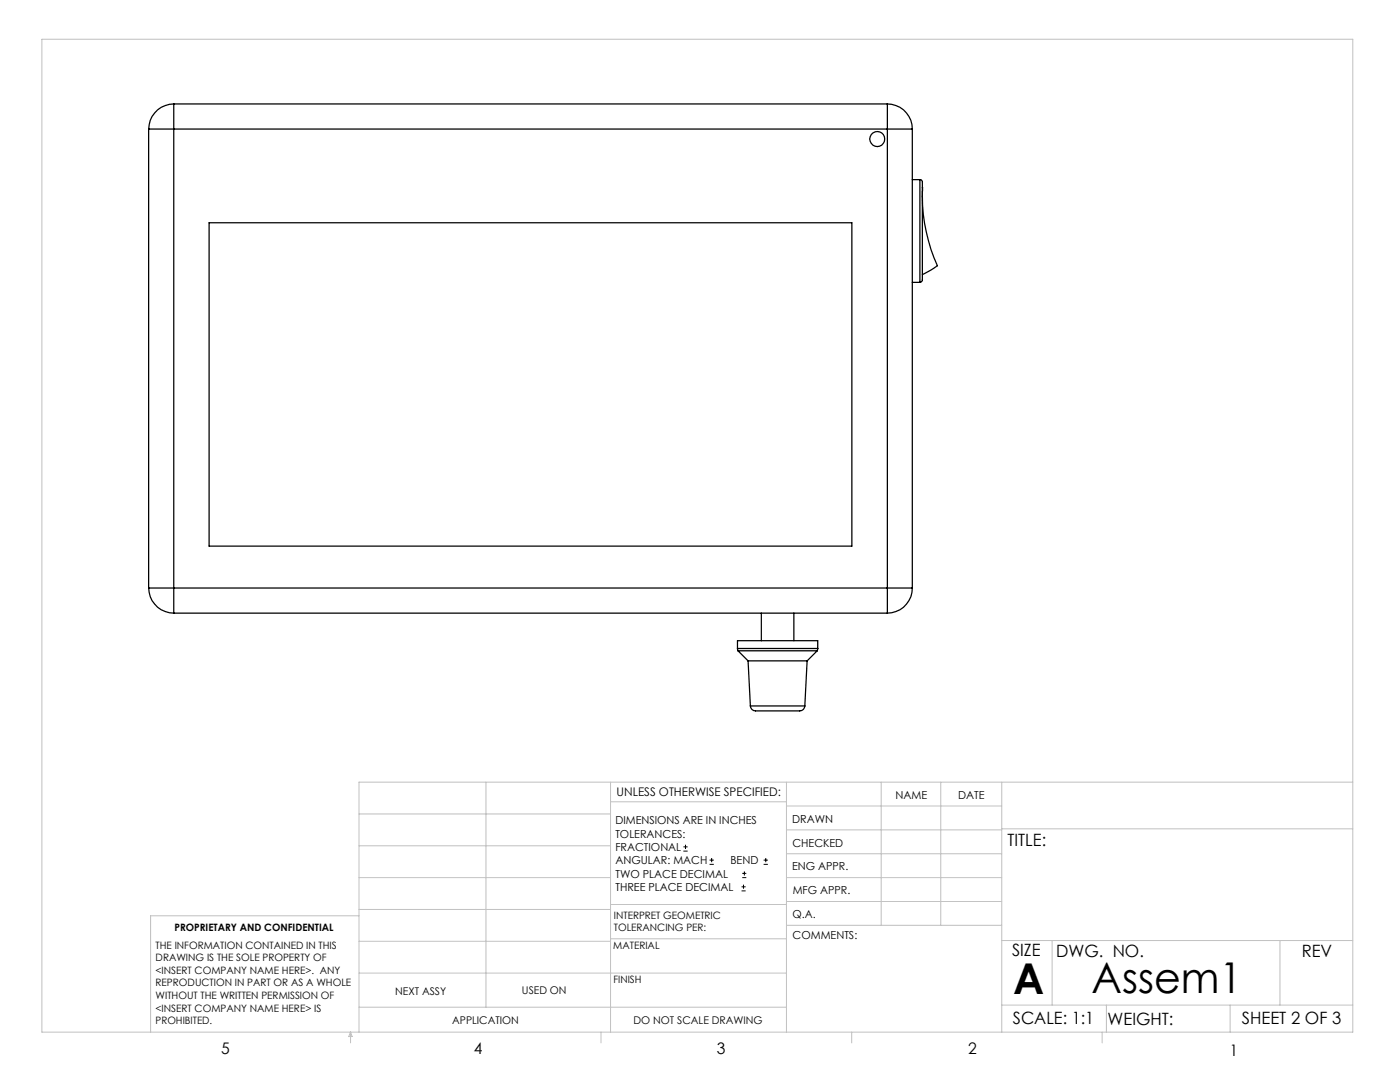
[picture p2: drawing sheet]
<svg xmlns="http://www.w3.org/2000/svg" width="279mm" height="216mm" viewBox="0 0 279 216" stroke-linecap="round" stroke-linejoin="round" font-family="sans-serif">
<g fill="none" stroke="#000" stroke-width=".2">
<path d="M136.4 169.8h.8M136.4 169h.8M136.8 168.6v.8M141.6 172.5h.9M141.6 171.6h.9M142 171.2v.8M148 177.8h.8M148 177h.8M148.1 175.1h.8M148.1 174.3h.8M148.4 176.5v.8M148.6 173.9v.8"/>
<path d="M152.4 172.5h.8M152.4 171.6h.8M152.8 171.2v.8"/>
</g>
<g fill="none" stroke="#c0c0c0" stroke-width=".2">
<path d="M8.4 7.8h261.6v198.2h-261.6zM97 156.1v44.9M121.8 156.1v49.9M121.8 160h35.2M157 156.1v49.9M175.9 156.1v28.5M187.7 156.1v28.5M199.9 156.1v49.9M270 156.1h-198.4v49.9M71.6 175.1h50.2M71.6 168.8h50.2M71.6 162.4h50.2"/>
<path d="M157 170.4h42.9M157 165.6h42.9M157 160.8h42.9M157 175.1h42.9M157 179.9h42.9M199.9 165.4h70.1M71.6 194.2h85.4M71.6 187.8h50.2M71.6 181.5h50.2M71.6 182.7h-41.5v23.3M121.8 187.3h35.2M121.8 180.5h35.2"/>
<path d="M157 184.6h42.9M199.9 187.7h70.1M210 187.7v12.9M255.4 187.7v12.9M70 206v2.1M70 206l.3 .8h-.7zM71.6 201h85.4M119.9 206v2.1M170 206v2.1M199.9 200.6h70.1M220 206v2.1M220.8 200.6v5.4"/>
<path d="M245.5 200.6v5.4"/>
</g>
<g fill="none" stroke="#000" stroke-width=".25">
<path d="M29.7 25.8h5M29.7 25.8v91.5M34.7 20.7v5.1M34.7 20.7a5 5 0 0 0-5 5.1M34.7 25.8h142.4M34.7 25.8v91.5M34.7 20.7h142.4M177.1 20.7v5.1M177.1 25.8h5M177.1 20.7a5 5 0 0 1 5 5.1M177.1 25.8v91.5M182.1 35.8h1.5"/>
<path d="M182.1 25.8v91.5M183.6 35.8l.2 .1 .3 .3v19.7l-.1 .3-.4 .1M183.6 35.8v20.5M184.1 37.4a34.6 34.6 0 0 0 3 15.6l-3 1.8M41.7 44.4h128.3v64.6h-128.3zM182.1 56.3h1.5M29.7 117.3a5.1 5.1 0 0 0 5 5M29.7 117.3h5M34.7 117.3v5M34.7 117.3h142.4M177.1 117.3v5M177.1 117.3h5"/>
<path d="M182.1 117.3a5 5 0 0 1-5 5M34.7 122.3h142.4M147.2 129.4l.1 .5M147.2 129.4v-1.6h16v1.6M147.2 129.4h16M147.3 129.9h15.8M147.3 129.9l2 2M149.3 131.9h11.8M149.3 131.9l.5 9M151.9 122.3v5.5M158.4 122.3v5.5M161.1 131.9l-.5 9"/>
<path d="M163.1 129.9l-2 2M163.2 129.4l-.1 .5M149.8 140.9a1.27 1.27 0 0 0 1.6 1h6.3a3.9 3.9 0 0 0 2.6-.3l.3-.7M149.8 140.9h10.8"/>
<circle cx="175.1" cy="27.7" r="1.5"/>
</g>
<g font-size="8.5">
<text x="202.2" y="198.3">A</text>
<text x="217.8" y="198.1">Assem1</text>
</g>
<g font-size="3.4">
<text x="201.1" y="168.8">TITLE:</text>
<text x="202" y="190.8">SIZE</text>
<text x="210.8" y="190.9">DWG. NO.</text>
<text x="259.8" y="191">REV</text>
<text x="202.1" y="204.4">SCALE: 1:1</text>
<text x="221" y="204.5">WEIGHT:</text>
<text x="247.8" y="204.4">SHEET 2 OF 3</text>
</g>
<g font-size="3.2">
<text x="44.2" y="210.4">5</text>
<text x="94.6" y="210.3">4</text>
<text x="143.1" y="210.4">3</text>
<text x="193.2" y="210.3">2</text>
<text x="245.4" y="210.6">1</text>
</g>
<text font-size="2.4" x="123.1" y="158.9">UNLESS OTHERWISE SPECIFIED:</text>
<g font-size="2.2">
<text x="178.7" y="159.4">NAME</text>
<text x="191.2" y="159.4">DATE</text>
<text x="122.8" y="164.5">DIMENSIONS ARE IN INCHES</text>
<text x="122.8" y="167.1">TOLERANCES:</text>
<text x="158.1" y="164.2">DRAWN</text>
<text x="122.8" y="169.8">FRACTIONAL</text>
<text x="122.8" y="172.5">ANGULAR: MACH</text>
<text x="145.8" y="172.5">BEND</text>
<text x="158.1" y="173.7">ENG APPR.</text>
<text x="158.2" y="169.1">CHECKED</text>
<text x="122.8" y="175.1">TWO PLACE DECIMAL</text>
<text x="122.8" y="177.8">THREE PLACE DECIMAL</text>
<text x="158.2" y="178.4">MFG APPR.</text>
<text x="158.2" y="183.2">Q.A.</text>
<text x="158.2" y="187.4">COMMENTS:</text>
</g>
<g font-size="2.1">
<text x="78.8" y="198.5">NEXT ASSY</text>
<text x="104.2" y="198.4">USED ON</text>
<text x="90.2" y="204.3">APPLICATION</text>
<text x="126.4" y="204.3">DO NOT SCALE DRAWING</text>
</g>
<g font-size="2">
<text x="34.8" y="185.7">PROPRIETARY AND CONFIDENTIAL</text>
<text x="122.5" y="183.3">INTERPRET GEOMETRIC</text>
<text x="122.5" y="185.9">TOLERANCING PER:</text>
<text x="31.1" y="189.3">THE INFORMATION CONTAINED IN THIS</text>
<text x="31.1" y="191.8">DRAWING IS THE SOLE PROPERTY OF</text>
<text x="122.4" y="189.4">MATERIAL</text>
<text x="31.1" y="194.3">&lt;INSERT COMPANY NAME HERE&gt;. ANY</text>
<text x="31.1" y="196.8">REPRODUCTION IN PART OR AS A WHOLE</text>
<text x="122.4" y="196.2">FINISH</text>
<text x="31.1" y="199.4">WITHOUT THE WRITTEN PERMISSION OF</text>
<text x="31.1" y="201.9">&lt;INSERT COMPANY NAME HERE&gt; IS</text>
<text x="31.1" y="204.4">PROHIBITED.</text>
</g>
</svg>
